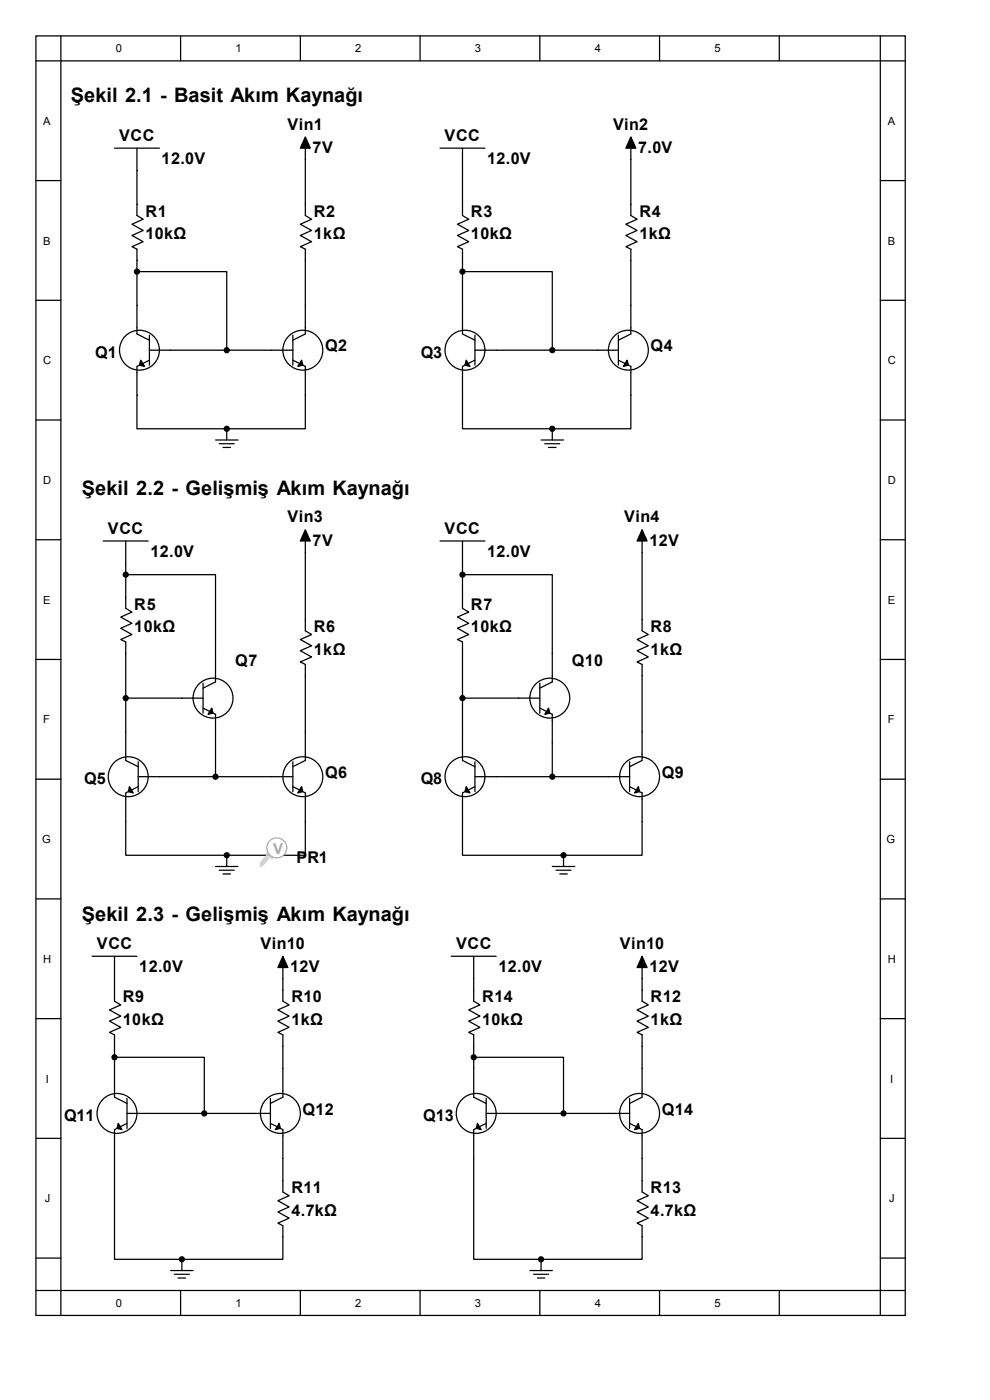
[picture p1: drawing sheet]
<svg xmlns="http://www.w3.org/2000/svg" width="210mm" height="297mm" viewBox="0 0 210 297" stroke-linecap="round" stroke-linejoin="round" font-family="sans-serif">
<g fill="none" stroke="#000" stroke-width=".26">
<path d="M7.6 7.6h184.4v271.5h-184.4zM7.6 12.9h184.4M12.9 7.6v271.5M38.3 7.6v5.3M63.7 7.6v5.3M89.1 7.6v5.3M114.5 7.6v5.3M139.9 7.6v5.3M165.3 7.6v5.3M186.7 7.6v271.5M7.6 38.3h5.3M24.3 31.4h9.5"/>
<path d="M29.1 31.4v14.3l1.3 .8-2.4 1.1 2.4 1.3-2.4 1.1 2.4 1.3-2.4 1 1.1 .6v18l2.6 1.3M64.8 31.4v14.3l1.3 .8-2.4 1.1 2.4 1.3-2.4 1.1 2.4 1.3-2.4 1 1.1 .6v18l-2.7 1.3M93.3 31.4h9.6M98.1 31.4v14.3l1.3 .8-2.4 1.1 2.4 1.3-2.4 1.1 2.4 1.3-2.4 1 1.1 .6v18l2.6 1.3M133.8 31.4v14.3l1.3 .8-2.3 1.1 2.3 1.3-2.3 1.1 2.3 1.3-2.3 1 1 .6v18l-2.6 1.3M186.7 38.3h5.3M29.1 57.6h19v16.7M98.1 57.6h19.1v16.7M7.6 63.7h5.3M31.7 76.4l-2.6 1.3v13.3h19M31.7 71.1v6.4M31.7 74.3h30.4"/>
<path d="M62.1 76.4l2.7 1.3v13.3h-16.7M62.1 71.1v6.4M100.7 76.4l-2.6 1.3v13.3h19.1M100.7 74.3h30.5M100.7 71.1v6.4M131.2 76.4l2.6 1.3v13.3h-16.6M131.2 71.1v6.4M186.7 63.7h5.3M7.6 89.1h5.3M45.7 93.3h4.8M46.5 94.1h3.2M47.3 94.9h1.6"/>
<path d="M48.1 91h.1M48.1 91v2.3M114.8 93.3h4.7M115.6 94.1h3.1M116.4 94.9h1.5M117.2 91h.1M117.2 91v2.3M186.7 89.1h5.3M7.6 114.5h5.3M21.9 114.8h9.5M26.7 114.8v14.3l1.3 .7-2.4 1.1 2.4 1.3-2.4 1.1 2.4 1.3-2.4 1.1 1.1 .5v25.1l2.6 1.4M64.8 114.8v19l1.3 .8-2.4 1.1 2.4 1.3-2.4 1 2.4 1.4-2.4 1 1.1 .6v20.3l-2.7 1.4"/>
<path d="M93.3 114.8h9.6M98.1 114.8v14.3l1.3 .7-2.4 1.1 2.4 1.3-2.4 1.1 2.4 1.3-2.4 1.1 1.1 .5v25.1l2.6 1.4M136.2 114.8v19l1.3 .8-2.4 1.1 2.4 1.3-2.4 1 2.4 1.4-2.4 1 1.1 .6v20.3l-2.6 1.4M186.7 114.5h5.3M7.6 139.9h5.3M26.7 121.9h19v22.8l-2.6 1.3M98.1 121.9h19.1v22.8l-2.7 1.3M186.7 139.9h5.3M26.7 148.1h16.4M43.1 144.9v6.4M43.1 150.2l2.6 1.3v13.3M98.1 148.1h16.4"/>
<path d="M114.5 144.9v6.4M114.5 150.2l2.7 1.3v13.3M7.6 165.3h5.3M29.3 166.9l-2.6 1.3v13.2h21.4M29.3 161.6v6.3M29.3 164.8h32.8M62.1 166.9l2.7 1.3v13.2h-16.7M62.1 161.6v6.3M100.7 166.9l-2.6 1.3v13.2h21.4M100.7 161.6v6.3M100.7 164.8h32.9M133.6 166.9l2.6 1.3v13.2h-16.7"/>
<path d="M133.6 161.6v6.3M186.7 165.3h5.3M7.6 190.7h5.3M45.7 183.8h4.8M46.5 184.6h3.2M47.3 185.4h1.6M48.1 181.4h.1M48.1 181.4v2.4M117.2 183.8h4.7M117.9 184.6h3.2M118.7 185.4h1.6M119.5 181.4h.1"/>
<path d="M119.5 181.4v2.4M186.7 190.7h5.3M7.6 216.1h5.3M19.5 202.9h9.6M24.3 202.9v9.5l1.3 .8-2.4 1 2.4 1.4-2.4 1 2.4 1.3-2.4 1.1 1.1 .5v13.3l2.6 1.3M60 205.2v7.2l1.3 .8-2.4 1 2.4 1.4-2.4 1 2.4 1.3-2.4 1.1 1.1 .5v13.3l-2.6 1.3M95.7 202.9h9.5M100.5 202.9v9.5l1.3 .8-2.4 1 2.4 1.4-2.4 1 2.4 1.3-2.4 1.1 1.1 .5v13.3l2.6 1.3M136.2 205.2v7.2l1.3 .8-2.4 1 2.4 1.4-2.4 1 2.4 1.3-2.4 1.1 1.1 .5v13.3l-2.6 1.3M186.7 216.1h5.3M24.3 224.3h19v11.9M26.9 238.3l-2.6 1.3v27.6h14.3"/>
<path d="M26.9 233v6.4M26.9 236.2h30.5M57.4 238.3l2.6 1.3v13.3l1.3 .8-2.4 1 2.4 1.3-2.4 1.1 2.4 1.3-2.4 1.1 1.1 .5v7.2h-21.4M57.4 233v6.4M100.5 224.3h19v11.9M103.1 238.3l-2.6 1.3v27.6h14.3M103.1 236.2h30.5M103.1 233v6.4M133.6 238.3l2.6 1.3v13.3l1.3 .8-2.4 1 2.4 1.3-2.4 1.1 2.4 1.3-2.4 1.1 1.1 .5v7.2h-21.4M133.6 233v6.4M7.6 241.5h5.3M186.7 241.5h5.3"/>
<path d="M7.6 266.9h5.3M7.6 273.8h184.4M36.2 269.5h4.8M37 270.3h3.2M37.8 271.1h1.6M38.3 273.8v5.3M38.6 267.2h.1M38.6 267.2v2.3M63.7 273.8v5.3M89.1 273.8v5.3M112.4 269.5h4.8M113.2 270.3h3.2"/>
<path d="M114 271.1h1.6M114.5 273.8v5.3M114.8 267.2h.1M114.8 267.2v2.3M139.9 273.8v5.3M165.3 273.8v5.3M186.7 266.9h5.3"/>
<circle cx="29.6" cy="74.3" r="4.2"/>
<circle cx="64.2" cy="74.3" r="4.2"/>
<circle cx="98.6" cy="74.3" r="4.2"/>
<circle cx="133.3" cy="74.3" r="4.2"/>
<circle cx="45.2" cy="148.1" r="4.2"/>
<circle cx="116.6" cy="148.1" r="4.2"/>
<circle cx="27.2" cy="164.8" r="4.2"/>
<circle cx="64.2" cy="164.8" r="4.2"/>
<circle cx="98.6" cy="164.8" r="4.2"/>
<circle cx="135.7" cy="164.8" r="4.2"/>
<circle cx="24.8" cy="236.2" r="4.2"/>
<circle cx="59.5" cy="236.2" r="4.2"/>
<circle cx="101" cy="236.2" r="4.2"/>
<circle cx="135.7" cy="236.2" r="4.2"/>
</g>
<g fill="#000" stroke="#000" stroke-width=".26">
<path d="M64.8 29l1 2.4h-2.1zM133.8 29l1.1 2.4h-2.1zM29.8 76.4l.8 1.3-1-.2zM64 76.4l.2 1.1-1 .2zM98.9 76.4l.8 1.3-1.1-.2zM133 76.4l.3 1.1-1.1 .2zM64.8 112.4l1 2.4h-2.1zM136.2 112.4l1.1 2.4h-2.2zM44.9 150.2l.3 1.1-1.1 .2zM116.4 150.2l.2 1.1-1 .2zM27.5 166.9l.8 1.3-1.1-.3zM64 166.9l.2 1-1 .3z"/>
<path d="M98.9 166.9l.8 1.3-1.1-.3zM135.4 166.9l.3 1-1.1 .3zM60 202.9l1.1 2.3h-2.2zM136.2 202.9l1.1 2.3h-2.2zM25.1 238.3l.8 1.3-1.1-.2zM59.2 238.3l.3 1.1-1.1 .2zM101.3 238.3l.8 1.3-1.1-.2zM135.4 238.3l.3 1.1-1.1 .2z"/>
<circle cx="29.1" cy="57.6" r=".53"/>
<circle cx="98.1" cy="57.6" r=".53"/>
<circle cx="48.1" cy="74.3" r=".53"/>
<circle cx="117.2" cy="74.3" r=".53"/>
<circle cx="48.1" cy="91" r=".53"/>
<circle cx="117.2" cy="91" r=".53"/>
<circle cx="26.7" cy="121.9" r=".53"/>
<circle cx="98.1" cy="121.9" r=".53"/>
<circle cx="26.7" cy="148.1" r=".53"/>
<circle cx="98.1" cy="148.1" r=".53"/>
<circle cx="45.7" cy="164.8" r=".53"/>
<circle cx="117.2" cy="164.8" r=".53"/>
<circle cx="48.1" cy="181.4" r=".53"/>
<circle cx="119.5" cy="181.4" r=".53"/>
<circle cx="24.3" cy="224.3" r=".53"/>
<circle cx="43.3" cy="236.2" r=".53"/>
<circle cx="100.5" cy="224.3" r=".53"/>
<circle cx="119.5" cy="236.2" r=".53"/>
<circle cx="38.6" cy="267.2" r=".53"/>
<circle cx="114.8" cy="267.2" r=".53"/>
</g>
<path d="M56.6 181.4l.5 .6-1.3 1.6-.6 .3v-.9z" fill-rule="evenodd" fill="#d1d2d4"/>
<path d="M56.6 181.4l.5 .6-1.3 1.6-.6 .3v-.9z" fill="none" stroke="#d1d2d4" stroke-width=".25"/>
<path d="M56.6 180.9h.3l1 1.1-.2 .2z" fill-rule="evenodd" fill="#d1d2d4"/>
<path d="M56.6 180.9h.3l1 1.1-.2 .2z" fill="none" stroke="#d1d2d4" stroke-width=".25"/>
<circle cx="58.7" cy="179.9" r="2.12" fill="#fff"/>
<circle cx="58.7" cy="179.9" r="2.12" fill="none" stroke="#a7a9ac" stroke-width=".25"/>
<g font-size="4.2">
<text x="15" y="21.6">Şekil 2.1 - Basit Akım Kaynağı</text>
<text x="17.4" y="104.9">Şekil 2.2 - Gelişmiş Akım Kaynağı</text>
<text x="17.4" y="195.4">Şekil 2.3 - Gelişmiş Akım Kaynağı</text>
</g>
<g font-size="3.4">
<text x="25.3" y="29.8">VCC</text>
<text x="61" y="27.5">Vin1</text>
<text x="94.3" y="29.8">VCC</text>
<text x="130.1" y="27.5">Vin2</text>
<text x="34.3" y="34.9">12.0V</text>
<text x="66.3" y="32.5">7V</text>
<text x="103.3" y="34.9">12.0V</text>
<text x="135.4" y="32.5">7.0V</text>
<text x="30.9" y="46">R1</text>
<text x="66.6" y="46">R2</text>
<text x="99.9" y="46">R3</text>
<text x="135.6" y="46">R4</text>
<text x="30.9" y="50.8">10kΩ</text>
<text x="66.6" y="50.8">1kΩ</text>
<text x="99.9" y="50.8">10kΩ</text>
<text x="135.6" y="50.8">1kΩ</text>
<text x="20.2" y="75.9">Q1</text>
<text x="69" y="74.6">Q2</text>
<text x="89.2" y="75.9">Q3</text>
<text x="138" y="74.6">Q4</text>
<text x="22.9" y="113.2">VCC</text>
<text x="61" y="110.8">Vin3</text>
<text x="94.3" y="113.2">VCC</text>
<text x="132.4" y="110.8">Vin4</text>
<text x="31.9" y="118.2">12.0V</text>
<text x="66.3" y="115.8">7V</text>
<text x="103.3" y="118.2">12.0V</text>
<text x="137.8" y="115.8">12V</text>
<text x="28.5" y="129.3">R5</text>
<text x="99.9" y="129.3">R7</text>
<text x="28.5" y="134.1">10kΩ</text>
<text x="66.6" y="134.1">R6</text>
<text x="99.9" y="134.1">10kΩ</text>
<text x="138" y="134.1">R8</text>
<text x="49.9" y="141.2">Q7</text>
<text x="66.6" y="138.9">1kΩ</text>
<text x="121.3" y="141.2">Q10</text>
<text x="138" y="138.9">1kΩ</text>
<text x="17.9" y="166.4">Q5</text>
<text x="69" y="165">Q6</text>
<text x="89.2" y="166.4">Q8</text>
<text x="140.4" y="165">Q9</text>
<text x="62.9" y="183">PR1</text>
<text x="20.6" y="201.3">VCC</text>
<text x="55.3" y="201.3">Vin10</text>
<text x="96.8" y="201.3">VCC</text>
<text x="131.5" y="201.3">Vin10</text>
<text x="29.5" y="206.3">12.0V</text>
<text x="61.6" y="206.3">12V</text>
<text x="105.8" y="206.3">12.0V</text>
<text x="137.8" y="206.3">12V</text>
<text x="26.1" y="212.6">R9</text>
<text x="61.8" y="212.6">R10</text>
<text x="102.3" y="212.6">R14</text>
<text x="138" y="212.6">R12</text>
<text x="26.1" y="217.4">10kΩ</text>
<text x="61.8" y="217.4">1kΩ</text>
<text x="102.3" y="217.4">10kΩ</text>
<text x="138" y="217.4">1kΩ</text>
<text x="13.6" y="237.8">Q11</text>
<text x="64.2" y="236.5">Q12</text>
<text x="89.8" y="237.8">Q13</text>
<text x="140.4" y="236.5">Q14</text>
<text x="61.8" y="253.2">R11</text>
<text x="61.8" y="257.9">4.7kΩ</text>
<text x="138" y="253.2">R13</text>
<text x="138" y="257.9">4.7kΩ</text>
</g>
<text font-size="3.2" fill="#a7a9ac" x="57.9" y="181.2">V</text>
<g font-size="2.4">
<text x="24.6" y="11.1">0</text>
<text x="50" y="11.1">1</text>
<text x="75.4" y="11.1">2</text>
<text x="100.8" y="11.1">3</text>
<text x="126.2" y="11.1">4</text>
<text x="151.6" y="11.1">5</text>
<text x="9.2" y="26.5">A</text>
<text x="188.3" y="26.5">A</text>
<text x="9.2" y="51.9">B</text>
<text x="188.3" y="51.9">B</text>
<text x="9.2" y="77.3">C</text>
<text x="188.3" y="77.3">C</text>
<text x="9.2" y="102.7">D</text>
<text x="188.3" y="102.7">D</text>
<text x="9.2" y="128.1">E</text>
<text x="188.3" y="128.1">E</text>
<text x="9.2" y="153.5">F</text>
<text x="188.3" y="153.5">F</text>
<text x="8.9" y="178.9">G</text>
<text x="188" y="178.9">G</text>
<text x="9.2" y="204.3">H</text>
<text x="188.3" y="204.3">H</text>
<text x="9.7" y="229.7">I</text>
<text x="188.9" y="229.7">I</text>
<text x="9.5" y="255.1">J</text>
<text x="188.6" y="255.1">J</text>
<text x="24.6" y="277.3">0</text>
<text x="50" y="277.3">1</text>
<text x="75.4" y="277.3">2</text>
<text x="100.8" y="277.3">3</text>
<text x="126.2" y="277.3">4</text>
<text x="151.6" y="277.3">5</text>
</g>
</svg>
